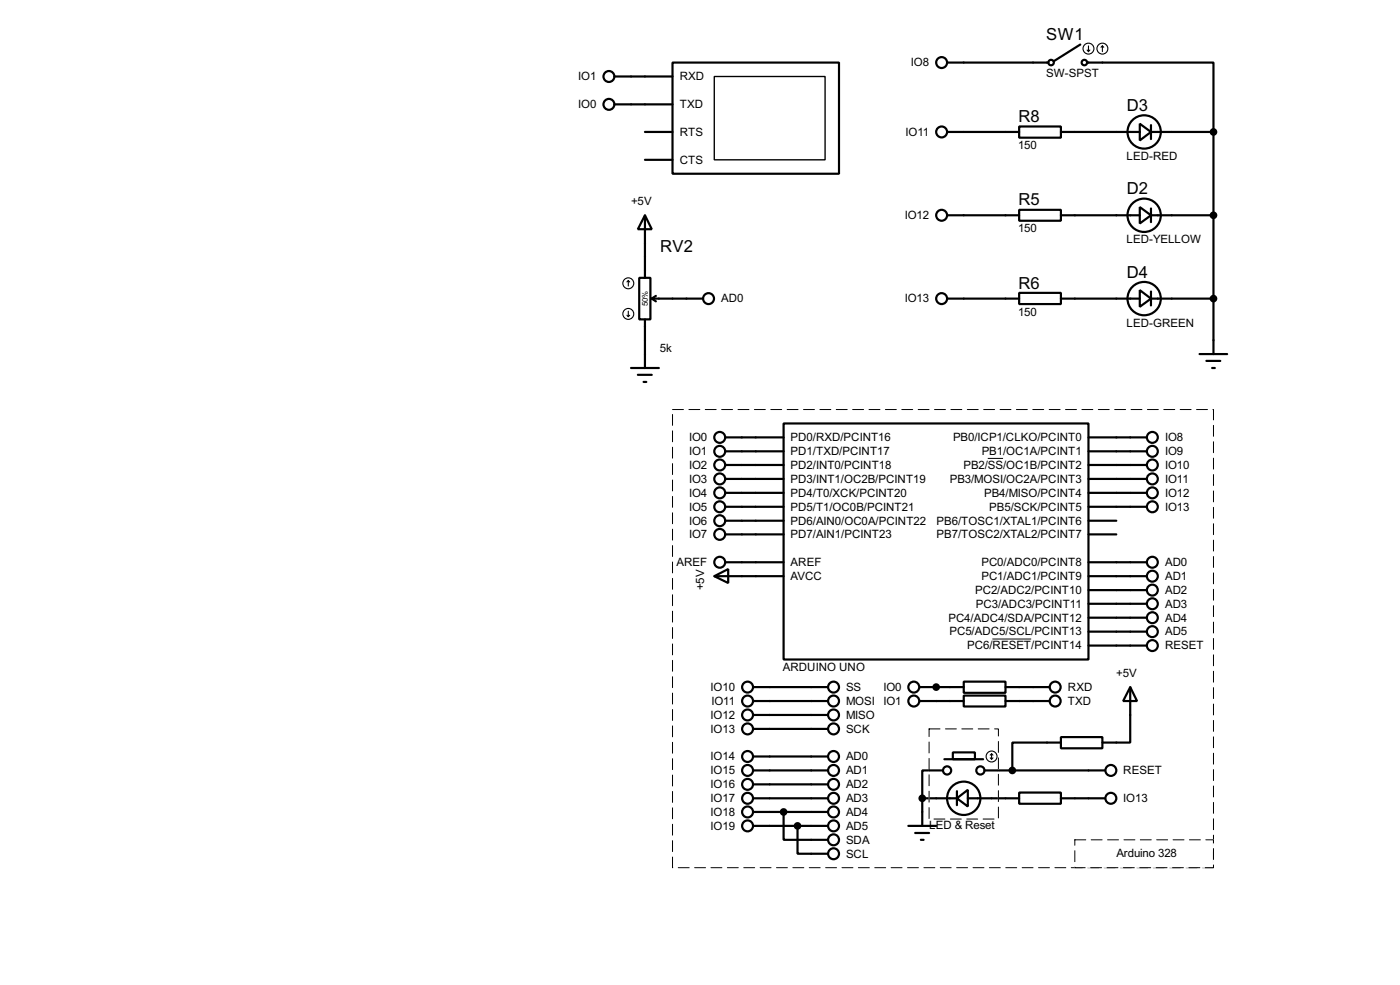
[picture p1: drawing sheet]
<svg xmlns="http://www.w3.org/2000/svg" width="256mm" height="180mm" viewBox="0 0 256 180" stroke-linecap="round" stroke-linejoin="round" font-family="sans-serif">
<g fill="none" stroke="#000" stroke-width=".4">
<path d="M112.6 14h10.6M112.6 19.1h10.6M123.2 11.5h30.5v20.3h-30.5zM173.5 11.5h18.6M197.9 8.2l-4.8 3M199.2 11.5h23.1v12.7M118.2 39.4l1.2 2.6h-2.5zM118.2 24.2h5M118.2 39.4v11.5M118.2 29.3h5M173.5 39.4h13.2M173.5 24.2h13.2"/>
<path d="M186.7 23.2h7.7v2h-7.7zM186.7 38.4h7.7v2h-7.7zM194.4 39.4h14.4M194.4 24.2h14.4M208.8 37.9l2.1 1.5-2.1 1.5zM208.8 22.7l2.1 1.5-2.1 1.5zM210.9 39.4h11.4M210.9 24.2h11.4M210.9 22.9v2.6M210.9 38.2v2.5M222.3 24.2v40.6M117.1 50.9h2.1v7.6h-2.1z"/>
<path d="M118.2 58.5v8.9M119.4 54.7h9.4M119.4 54.7l.8 .5M120.2 54.2l-.8 .5M173.5 54.7h13.2M186.7 53.6h7.7v2.1h-7.7zM194.4 54.7h14.4M208.8 53.1l2.1 1.6-2.1 1.5zM210.9 54.7h11.4M210.9 53.4v2.5M115.6 67.4h5.1M116.9 68.6h2.5"/>
<path d="M117.9 69.9h.5M143.6 77.5h55.8v43.2h-55.8zM219.8 64.8h5M221 66.1h2.6M222.1 67.4h.5M132.9 97.8h10.7M132.9 95.3h10.7M132.9 92.8h10.7M132.9 90.2h10.7M132.9 87.7h10.7M132.9 85.1h10.7M132.9 82.6h10.7"/>
<path d="M132.9 80.1h10.7M199.4 97.8h5.1M199.4 95.3h5.1M199.4 92.8h10.7M199.4 90.2h10.7M199.4 87.7h10.7M199.4 85.1h10.7M199.4 82.6h10.7M199.4 80.1h10.7M130.9 105.5l2.5-1.3v2.5zM130.9 105.5h12.7M132.9 102.9h10.7"/>
<path d="M199.4 102.9h10.7M199.4 105.5h10.7M199.4 108h10.7M199.4 110.5h10.7M199.4 113.1h10.7M199.4 115.6h10.7M199.4 118.2h10.7M138 125.8h13.7M138 128.3h13.7M138 130.9h13.7M138 133.4h13.7M138 138.5h13.7"/>
<path d="M168.5 125.8h8.1M168.5 128.3h8.1M173 139h7.1M174.6 137.7h4v1.3h-4zM176.6 124.8h7.6v2h-7.6zM176.6 127.3h7.6v2h-7.6zM184.2 125.8h8.1M184.2 128.3h8.1M194.4 134.9h7.6v2.1h-7.6zM194.4 135.9h-8.9v5.1M207.1 125.8l1.2 2.5h-2.5zM207.1 125.8v10.1h-5.1"/>
<path d="M138 146.1h13.7M138 141h13.7M138 143.6h13.7M138 148.6h13.7M138 151.2h13.7M143.6 148.6v5.1h8.1M146.1 151.2v5.1h5.6M166.4 151.2h5.1M167.7 152.5h2.5M168.7 153.7h.5M169 146.1h6.3M169 146.1v5.1"/>
<path d="M172.8 141h-3.8v5.1M175.3 146.1l2-1.5v3zM175.3 144.8v2.6M177.3 146.1h9.4M180.4 141h22.1M186.7 145.1h7.7v2h-7.7zM194.4 146.1h8.1"/>
<circle cx="111.5" cy="19.1" r="1"/>
<circle cx="111.5" cy="14" r="1"/>
<circle cx="172.5" cy="11.5" r="1"/>
<circle cx="192.5" cy="11.5" r=".5"/>
<circle cx="198.6" cy="11.5" r=".5"/>
<circle cx="172.5" cy="39.4" r="1"/>
<circle cx="172.5" cy="24.2" r="1"/>
<circle cx="209.6" cy="39.4" r="3.1"/>
<circle cx="209.6" cy="24.2" r="3.1"/>
<circle cx="129.8" cy="54.7" r="1"/>
<circle cx="172.5" cy="54.7" r="1"/>
<circle cx="209.6" cy="54.7" r="3.1"/>
<circle cx="131.8" cy="97.8" r="1"/>
<circle cx="131.8" cy="90.2" r="1"/>
<circle cx="131.8" cy="95.3" r="1"/>
<circle cx="131.8" cy="82.6" r="1"/>
<circle cx="131.8" cy="85.1" r="1"/>
<circle cx="131.8" cy="92.8" r="1"/>
<circle cx="131.8" cy="87.7" r="1"/>
<circle cx="131.8" cy="80.1" r="1"/>
<circle cx="211.1" cy="80.1" r="1"/>
<circle cx="211.1" cy="82.6" r="1"/>
<circle cx="211.1" cy="87.7" r="1"/>
<circle cx="211.1" cy="90.2" r="1"/>
<circle cx="211.1" cy="92.8" r="1"/>
<circle cx="211.1" cy="85.1" r="1"/>
<circle cx="131.8" cy="102.9" r="1"/>
<circle cx="211.1" cy="102.9" r="1"/>
<circle cx="211.1" cy="113.1" r="1"/>
<circle cx="211.1" cy="118.2" r="1"/>
<circle cx="211.1" cy="108" r="1"/>
<circle cx="211.1" cy="105.5" r="1"/>
<circle cx="211.1" cy="110.5" r="1"/>
<circle cx="211.1" cy="115.6" r="1"/>
<circle cx="136.9" cy="138.5" r="1"/>
<circle cx="136.9" cy="130.9" r="1"/>
<circle cx="136.9" cy="125.8" r="1"/>
<circle cx="136.9" cy="133.4" r="1"/>
<circle cx="136.9" cy="128.3" r="1"/>
<circle cx="152.7" cy="133.4" r="1"/>
<circle cx="152.7" cy="125.8" r="1"/>
<circle cx="152.7" cy="130.9" r="1"/>
<circle cx="152.7" cy="138.5" r="1"/>
<circle cx="152.7" cy="128.3" r="1"/>
<circle cx="167.4" cy="125.8" r="1"/>
<circle cx="167.4" cy="128.3" r="1"/>
<circle cx="193.3" cy="128.3" r="1"/>
<circle cx="193.3" cy="125.8" r="1"/>
<circle cx="136.9" cy="141" r="1"/>
<circle cx="136.9" cy="143.6" r="1"/>
<circle cx="136.9" cy="146.1" r="1"/>
<circle cx="136.9" cy="148.6" r="1"/>
<circle cx="136.9" cy="151.2" r="1"/>
<circle cx="152.7" cy="156.3" r="1"/>
<circle cx="152.7" cy="153.7" r="1"/>
<circle cx="152.7" cy="151.2" r="1"/>
<circle cx="152.7" cy="143.6" r="1"/>
<circle cx="152.7" cy="148.6" r="1"/>
<circle cx="152.7" cy="141" r="1"/>
<circle cx="152.7" cy="146.1" r="1"/>
<circle cx="173.5" cy="141" r=".75"/>
<circle cx="176.5" cy="146.1" r="3.1"/>
<circle cx="179.6" cy="141" r=".75"/>
<circle cx="203.5" cy="146.1" r="1"/>
<circle cx="203.5" cy="141" r="1"/>
</g>
<circle cx="171.5" cy="125.8" r=".2" fill="#000"/>
<path d="M181 83.9h2.8M181.8 117h7.1" fill="none" stroke="#000" stroke-width=".18"/>
<path d="M123.2 75h99.1v83.8h-99.1zM170.2 133.4h12.7v16.5h-12.7zM196.9 153.7h25.4v5.1h-25.4z" fill="none" stroke="#fff" stroke-width=".18"/>
<path d="M123.2 75h99.1v83.8h-99.1zM170.2 133.4h12.7v16.5h-12.7zM196.9 153.7h25.4v5.1h-25.4z" fill="none" stroke="#000" stroke-width=".18" stroke-dasharray="2 1"/>
<g fill="none" stroke="#000" stroke-width=".2">
<path d="M199.2 9.2l.2 .3M199.4 8.4v1.1M199.7 9.2l-.3 .3M202 8.4l-.3 .3M202 8.4l.2 .3M202 8.4v1.1M114.9 57.7l.2 .3M115.1 51.4l-.2 .2M115.1 51.4l.3 .2M115.1 51.4v1M115.1 57v1M115.4 57.7l-.3 .3"/>
<path d="M181.4 138.7l.3 .3M181.7 138v1M181.7 138l-.3 .2M181.7 138l.2 .2M181.9 138.7l-.2 .3"/>
<circle cx="199.4" cy="8.9" r="1"/>
<circle cx="201.9" cy="8.9" r="1"/>
<circle cx="115.1" cy="51.9" r="1"/>
<circle cx="115.1" cy="57.5" r="1"/>
<circle cx="181.6" cy="138.5" r="1"/>
</g>
<g fill="#000" stroke="#000" stroke-width=".4">
<circle cx="222.3" cy="24.2" r=".5"/>
<circle cx="222.3" cy="39.4" r=".5"/>
<circle cx="222.3" cy="54.7" r=".5"/>
<circle cx="171.5" cy="125.8" r=".5"/>
<circle cx="143.5" cy="148.6" r=".5"/>
<circle cx="146.1" cy="151.2" r=".5"/>
<circle cx="168.9" cy="146.1" r=".5"/>
<circle cx="185.4" cy="141" r=".5"/>
</g>
<path d="M130.9 14h20.3v15.3h-20.3z" fill="none" stroke="#000" stroke-width=".25"/>
<g font-size="3.4">
<text x="191.7" y="7.4">SW1</text>
<text x="186.6" y="22.4">R8</text>
<text x="206.4" y="20.3">D3</text>
<text x="206.4" y="35.6">D2</text>
<text x="186.6" y="37.6">R5</text>
<text x="121" y="46.2">RV2</text>
<text x="186.6" y="52.8">R6</text>
<text x="206.4" y="50.8">D4</text>
</g>
<g font-size="2.4">
<text x="105.9" y="14.7">IO1</text>
<text x="124.5" y="14.7">RXD</text>
<text x="166.9" y="12.2">IO8</text>
<text x="191.6" y="14.1">SW-SPST</text>
<text x="105.9" y="19.8">IO0</text>
<text x="124.5" y="19.8">TXD</text>
<text x="124.5" y="24.9">RTS</text>
<text x="124.5" y="30">CTS</text>
<text x="165.9" y="24.9">IO11</text>
<text x="186.5" y="27.3">150</text>
<text x="206.4" y="29.3">LED-RED</text>
<text x="115.6" y="37.6">+5V</text>
<text x="165.7" y="40.1">IO12</text>
<text x="186.5" y="42.5">150</text>
<text x="206.4" y="44.6">LED-YELLOW</text>
<text x="132.1" y="55.4">AD0</text>
<text x="165.7" y="55.4">IO13</text>
<text x="186.5" y="57.8">150</text>
<text x="206.4" y="59.8">LED-GREEN</text>
<text x="120.9" y="64.4">5k</text>
<text x="126.2" y="83.3">IO1</text>
<text x="126.2" y="80.8">IO0</text>
<text x="144.8" y="83.3">PD1/TXD/PCINT17</text>
<text x="144.8" y="80.8">PD0/RXD/PCINT16</text>
<text x="174.6" y="80.8">PB0/ICP1/CLKO/PCINT0</text>
<text x="179.8" y="83.3">PB1/OC1A/PCINT1</text>
<text x="213.4" y="80.8">IO8</text>
<text x="213.4" y="83.3">IO9</text>
<text x="126.2" y="88.4">IO3</text>
<text x="126.2" y="85.8">IO2</text>
<text x="144.8" y="88.4">PD3/INT1/OC2B/PCINT19</text>
<text x="144.8" y="85.8">PD2/INT0/PCINT18</text>
<text x="174" y="88.4">PB3/MOSI/OC2A/PCINT3</text>
<text x="176.5" y="85.8">PB2/SS/OC1B/PCINT2</text>
<text x="213.4" y="85.8">IO10</text>
<text x="213.4" y="88.4">IO11</text>
<text x="126.2" y="93.5">IO5</text>
<text x="126.2" y="90.9">IO4</text>
<text x="144.8" y="93.5">PD5/T1/OC0B/PCINT21</text>
<text x="144.8" y="90.9">PD4/T0/XCK/PCINT20</text>
<text x="180.3" y="90.9">PB4/MISO/PCINT4</text>
<text x="181.2" y="93.5">PB5/SCK/PCINT5</text>
<text x="213.4" y="90.9">IO12</text>
<text x="213.4" y="93.5">IO13</text>
<text x="126.2" y="98.5">IO7</text>
<text x="126.2" y="96">IO6</text>
<text x="144.8" y="96">PD6/AIN0/OC0A/PCINT22</text>
<text x="144.8" y="98.5">PD7/AIN1/PCINT23</text>
<text x="171.6" y="98.5">PB7/TOSC2/XTAL2/PCINT7</text>
<text x="171.6" y="96">PB6/TOSC1/XTAL1/PCINT6</text>
<text x="123.9" y="103.6">AREF</text>
<text x="129" y="108" transform="rotate(-90 129 108)">+5V</text>
<text x="144.8" y="106.2">AVCC</text>
<text x="144.8" y="103.6">AREF</text>
<text x="179.8" y="106.2">PC1/ADC1/PCINT9</text>
<text x="179.8" y="103.6">PC0/ADC0/PCINT8</text>
<text x="213.4" y="103.6">AD0</text>
<text x="213.4" y="106.2">AD1</text>
<text x="173.7" y="113.8">PC4/ADC4/SDA/PCINT12</text>
<text x="178.6" y="108.7">PC2/ADC2/PCINT10</text>
<text x="178.8" y="111.2">PC3/ADC3/PCINT11</text>
<text x="213.4" y="108.7">AD2</text>
<text x="213.4" y="111.2">AD3</text>
<text x="213.4" y="113.8">AD4</text>
<text x="173.9" y="116.3">PC5/ADC5/SCL/PCINT13</text>
<text x="177.2" y="118.9">PC6/RESET/PCINT14</text>
<text x="213.4" y="116.3">AD5</text>
<text x="213.4" y="118.9">RESET</text>
<text x="143.4" y="122.8">ARDUINO UNO</text>
<text x="204.5" y="123.9">+5V</text>
<text x="130.2" y="126.5">IO10</text>
<text x="130.2" y="131.6">IO12</text>
<text x="130.3" y="129">IO11</text>
<text x="155" y="126.5">SS</text>
<text x="155" y="129">MOSI IO1</text>
<text x="155" y="131.6">MISO</text>
<text x="161.8" y="126.5">IO0</text>
<text x="195.6" y="126.5">RXD</text>
<text x="195.6" y="129">TXD</text>
<text x="130.2" y="134.1">IO13</text>
<text x="155" y="134.1">SCK</text>
<text x="130.2" y="139.2">IO14</text>
<text x="130.2" y="141.7">IO15</text>
<text x="155" y="139.2">AD0</text>
<text x="155" y="141.7">AD1</text>
<text x="205.8" y="141.7">RESET</text>
<text x="130.2" y="144.3">IO16</text>
<text x="130.2" y="146.8">IO17</text>
<text x="130.2" y="149.3">IO18</text>
<text x="155" y="144.3">AD2</text>
<text x="155" y="146.8">AD3</text>
<text x="155" y="149.3">AD4</text>
<text x="205.8" y="146.8">IO13</text>
<text x="130.2" y="151.9">IO19</text>
<text x="155" y="151.9">AD5</text>
<text x="155" y="154.4">SDA</text>
<text x="170.2" y="151.8">LED &amp; Reset</text>
<text x="155" y="157">SCL</text>
<text x="204.5" y="156.9">Arduino 328</text>
</g>
<text font-size="1.6" x="118.7" y="56.1" transform="rotate(-90 118.7 56.1)">50%</text>
</svg>
